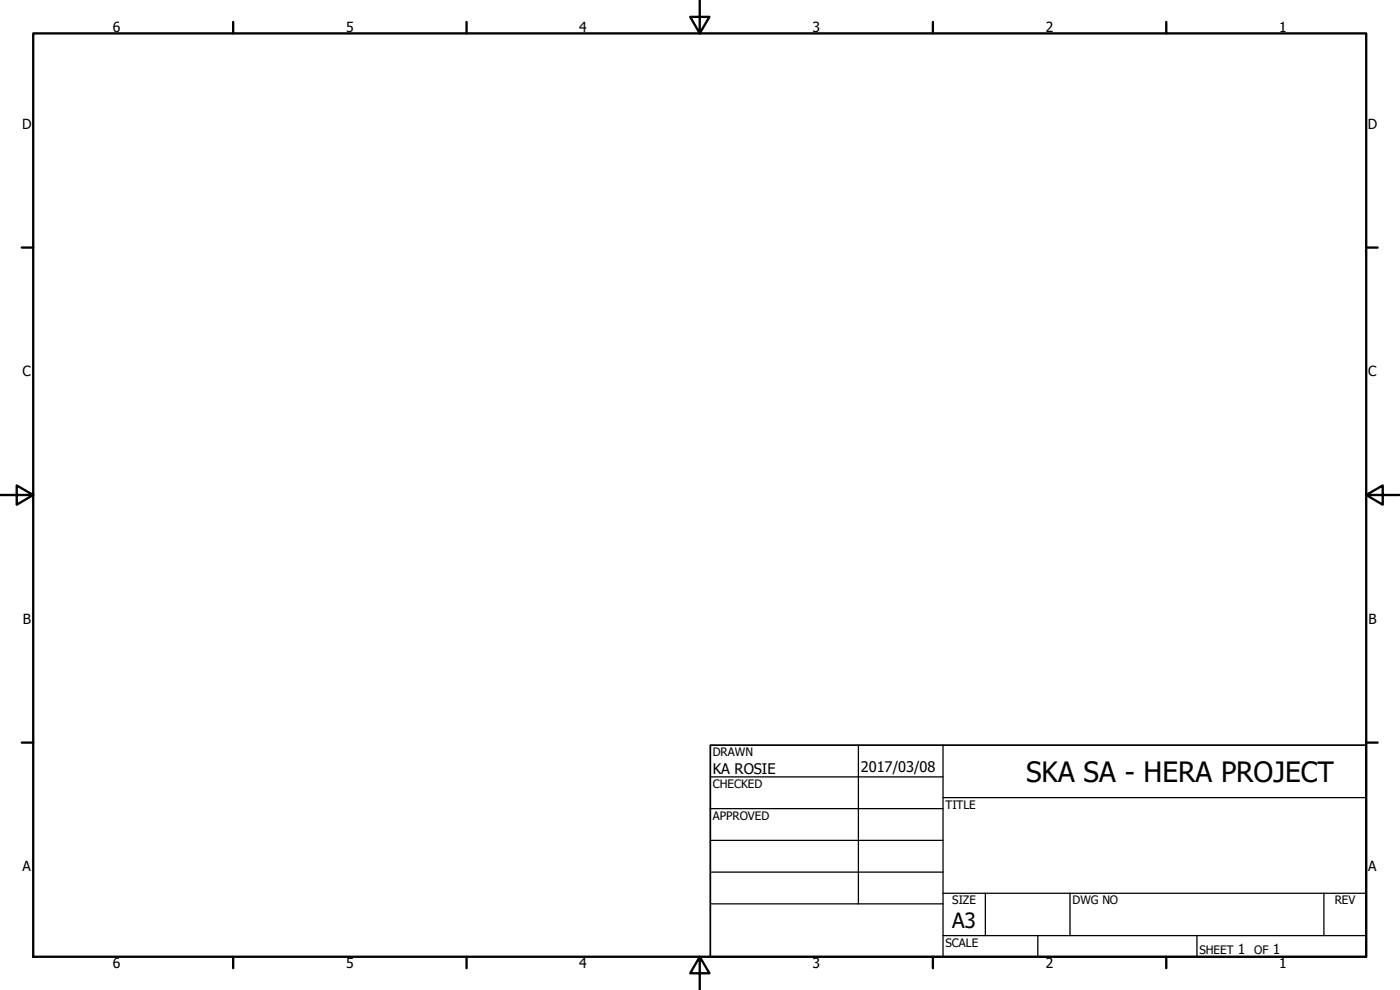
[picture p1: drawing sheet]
<svg xmlns="http://www.w3.org/2000/svg" width="420mm" height="297mm" viewBox="0 0 420 297" stroke-linecap="round" stroke-linejoin="round" font-family="sans-serif">
<!-- layer: Title (ANSI) -->
<g fill="none" stroke="#000" stroke-width=".38">
<path d="M213.2 233.1h69.8M257.6 223.6v47.6M283 239.3h127M283 223.6v63.5M213.2 242.6h69.8M213.2 252.1h69.8M213.2 271.2h69.8M213.2 261.7h69.8M283 268h127M295.7 268v12.7M321.1 268v12.7M397.3 268v12.7"/>
<path d="M283 280.7h127M311.5 280.7v6.4M359.2 280.7v6.4"/>
</g>
<path d="M213.2 223.6h196.8v63.5h-196.8z" fill="none" stroke="#000" stroke-width=".51"/>
<!-- layer: Border (ANSI) -->
<g fill="none" stroke="#000" stroke-width=".7">
<path d="M10 10h400v277.1h-400zM70 6.6v3.4M140 6.6v3.4M210 0v10l-2.9-4.9h5.8l-2.9 4.9M280 6.6v3.4M350 6.6v3.4M6.5 74.3h3.5M410 74.3h3.4M0 148.5h10l-5-2.8v5.7l5-2.9M410 148.5l5 2.9v-5.7l-5 2.8h10M6.5 222.8h3.5M410 222.8h3.4"/>
<path d="M70 287.1v3.4M140 287.1v3.4M210 287.1l2.9 4.9h-5.8l2.9-4.9v9.9M280 287.1v3.4M350 287.1v3.4"/>
</g>
<text font-size="8.4" x="308" y="234.5">SKA SA - HERA PROJECT</text>
<text font-size="6.3" x="285.8" y="278.6">A3</text>
<g font-size="4.4">
<text x="213.9" y="232.2">KA ROSIE</text>
<text x="258.4" y="231.6">2017/03/08</text>
</g>
<g font-size="4.2">
<text x="33.8" y="9.6">6</text>
<text x="103.9" y="9.6">5</text>
<text x="173.9" y="9.6">4</text>
<text x="243.8" y="9.6">3</text>
<text x="313.9" y="9.6">2</text>
<text x="383.9" y="9.6">1</text>
<text x="6.7" y="38.7">D</text>
<text x="410.5" y="38.7">D</text>
<text x="6.8" y="113">C</text>
<text x="410.7" y="113">C</text>
<text x="6.9" y="187.2">B</text>
<text x="410.7" y="187.2">B</text>
<text x="6.8" y="261.4">A</text>
<text x="410.7" y="261.4">A</text>
<text x="371.5" y="286.2">1</text>
<text x="382" y="286.2">1</text>
<text x="33.8" y="290.5">6</text>
<text x="103.9" y="290.5">5</text>
<text x="173.9" y="290.5">4</text>
<text x="243.8" y="290.5">3</text>
<text x="313.9" y="290.5">2</text>
<text x="383.9" y="290.5">1</text>
</g>
<g font-size="3.5">
<text x="213.9" y="226.9">DRAWN</text>
<text x="213.9" y="236.4">CHECKED</text>
<text x="213.9" y="245.9">APPROVED</text>
<text x="283.8" y="242.6">TITLE</text>
<text x="285.8" y="271.3">SIZE</text>
<text x="321.9" y="271.3">DWG NO</text>
<text x="400.6" y="271.3">REV</text>
<text x="283.8" y="284">SCALE</text>
<text x="360" y="286.2">SHEET</text>
<text x="376.4" y="286.2">OF</text>
</g>
</svg>
